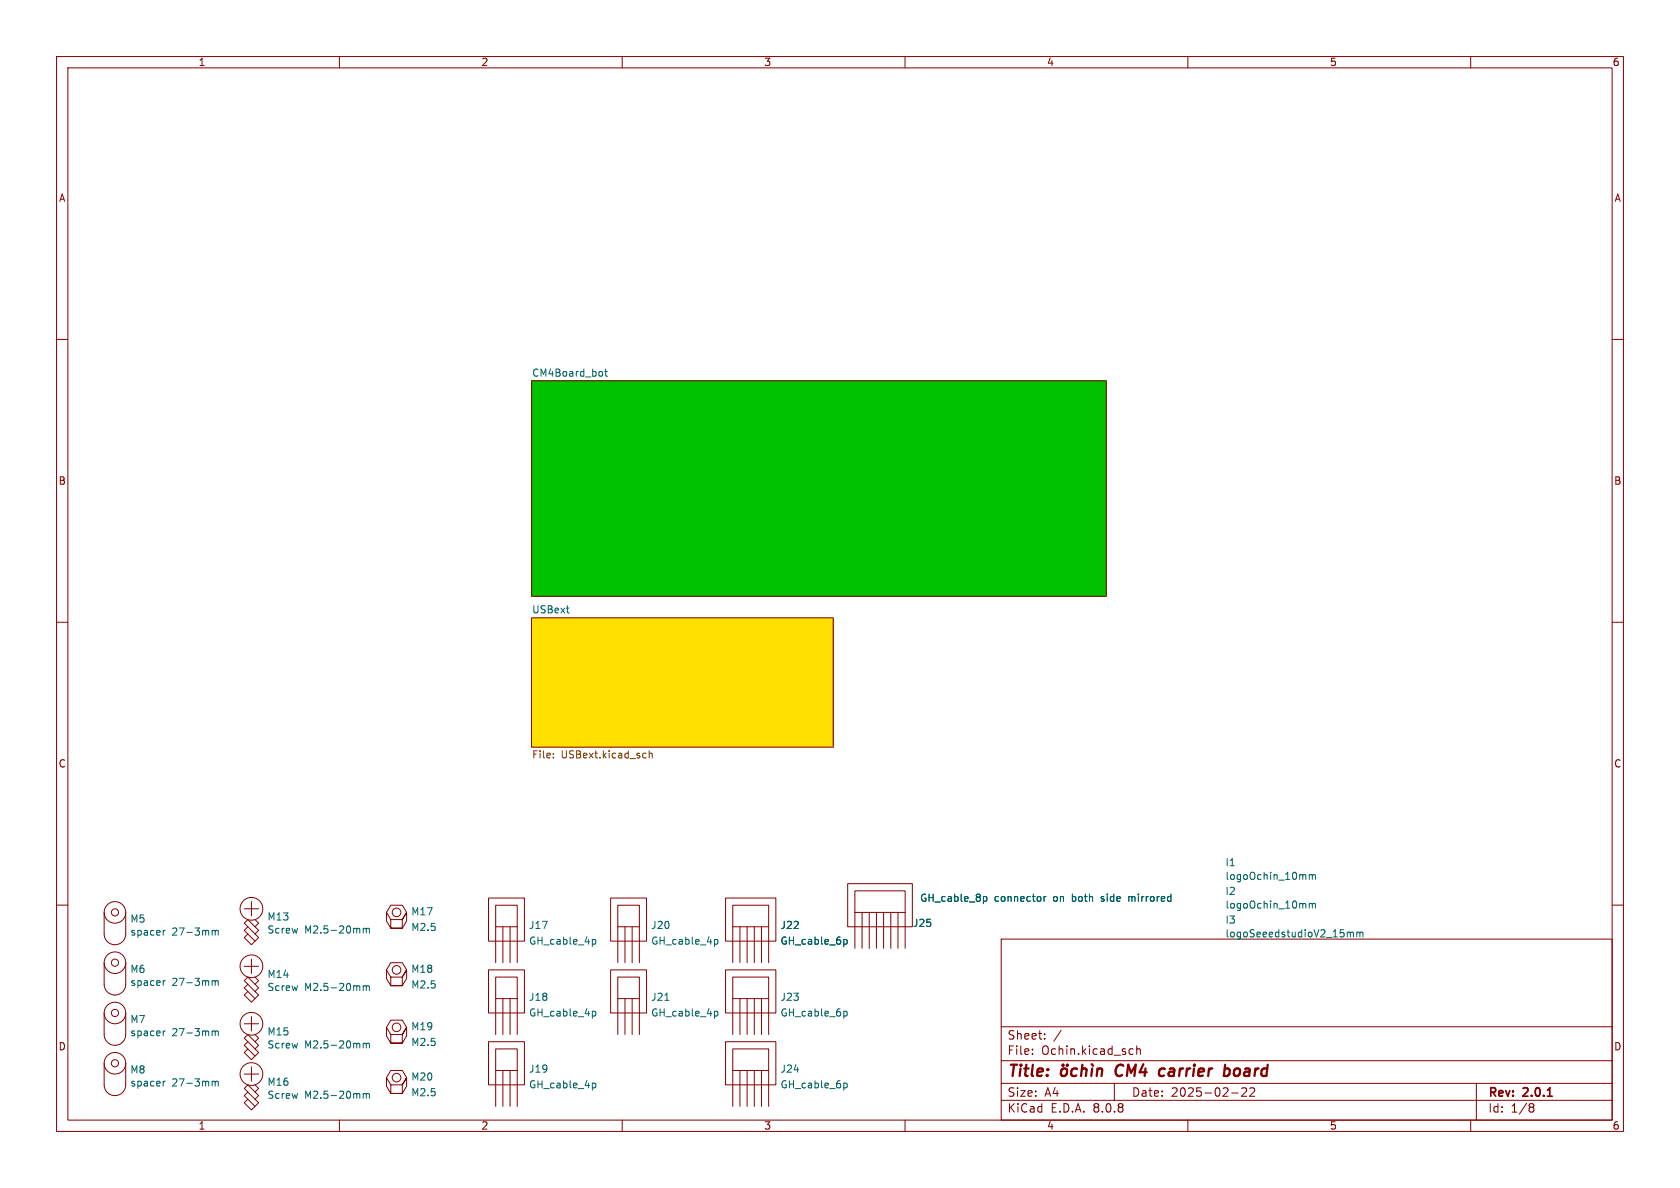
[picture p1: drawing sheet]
<svg xmlns="http://www.w3.org/2000/svg" width="297mm" height="210mm" viewBox="0 0 297 210" stroke-linecap="round" stroke-linejoin="round" font-family="sans-serif">
<g fill="none" stroke="#840000" stroke-width=".18">
<path d="M10 10h277v190h-277zM12 12h273v186h-273zM60 10v2M110 10v2M160 10v2M210 10v2M260 10v2M10 60h2M94 67.3h101.6v38.1h-101.6zM285 60h2M10 110h2M94 109.2h53.3v22.9h-53.3z"/>
<path d="M285 110h2M44.4 159.4v2.5M86.4 158.8h6.3v7.6h-6.3zM107.9 158.8h6.4v7.6h-6.4zM128.3 158.8h8.9v7.6h-8.9zM149.9 156.2h11.4v7.6h-11.4zM151.1 157.5h8.9v3.8h-8.9zM10 160h2M18.4 161.3v3.8a1.9 1.9 0 0 0 1.9 1.9 1.9 1.9 0 0 0 1.9-1.9v-3.8M18.4 170.2v3.8a1.9 1.9 0 0 0 1.9 1.9 1.9 1.9 0 0 0 1.9-1.9v-3.8M18.4 179.1v3.8a1.9 1.9 0 0 0 1.9 1.9 1.9 1.9 0 0 0 1.9-1.9v-3.8M43.2 160.7h2.5"/>
<path d="M43.2 170.8h2.5M43.8 165.1l1.3 1.3M43.8 175.3l1.3 1.2M43.8 163.8l1.3 1.3M43.8 174l1.3 1.3M44.4 169.5v2.6M44.4 179.7v2.5M45.1 162.6l.6 .6-.6 .6 .6 .7-.6 .6 .6 .6-1.3 1.3-1.2-1.3 .6-.6-.6-.6 .6-.7-.6-.6 .6-.6 1.3 1.2M45.1 172.7l.6 .7-.6 .6 .6 .6-.6 .7 .6 .6-1.3 1.3-1.2-1.3 .6-.6-.6-.7 .6-.6-.6-.6 .6-.7 1.3 1.3M68.3 171.5v1.5l.8 1.2h2l.8-1.2v-1.5l-.8 1.2v1.5h-2v-1.5l-.8-1.2 .8-1.3h2l.8 1.3-.8 1.2h-2M68.3 161.3v1.5l.8 1.3h2l.8-1.3v-1.5l-.8 1.3v1.5h-2v-1.5l-.8-1.3 .8-1.3h2l.8 1.3-.8 1.3h-2M86.4 171.5h6.3v7.6h-6.3z"/>
<path d="M87.6 172.7h3.8v3.8h-3.8zM87.6 160h3.8v3.8h-3.8zM87.6 163.8v6.4M87.6 176.5v6.4M88.9 163.8v6.4M88.9 176.5v6.4M90.2 163.8v6.4M90.2 176.5v6.4M91.4 163.8v6.4M91.4 176.5v6.4M107.9 171.5h6.4v7.6h-6.4zM109.2 160h3.8v3.8h-3.8z"/>
<path d="M109.2 172.7h3.8v3.8h-3.8zM109.2 163.8v6.4M109.2 176.5v6.4M110.5 163.8v6.4M110.5 176.5v6.4M111.8 163.8v6.4M111.8 176.5v6.4M113 163.8v6.4M113 176.5v6.4M128.3 171.5h8.9v7.6h-8.9zM129.5 160h6.4v3.8h-6.4zM129.5 172.7h6.4v3.8h-6.4z"/>
<path d="M129.5 163.8v6.4M129.5 176.5v6.4M130.8 163.8v6.4M130.8 176.5v6.4M132.1 163.8v6.4M132.1 176.5v6.4M133.3 163.8v6.4M133.3 176.5v6.4M134.6 163.8v6.4M134.6 176.5v6.4M135.9 163.8v6.4M135.9 176.5v6.4"/>
<path d="M151.1 161.3v6.3M152.4 161.3v6.3M153.7 161.3v6.3M154.9 161.3v6.3M156.2 161.3v6.3M157.5 161.3v6.3M158.7 161.3v6.3M160 161.3v6.3M177 166h108v32h-108zM285 160h2M18.4 188v3.8a1.9 1.9 0 0 0 1.9 1.9 1.9 1.9 0 0 0 1.9-1.9v-3.8M43.2 189.9h2.5"/>
<path d="M43.2 181h2.5M43.8 194.3l1.3 1.3M43.8 185.4l1.3 1.3M43.8 193l1.3 1.3M43.8 184.2l1.3 1.2M44.4 188.6v2.5M45.1 191.8l.6 .6-.6 .6 .6 .7-.6 .6 .6 .6-1.3 1.3-1.2-1.3 .6-.6-.6-.6 .6-.7-.6-.6 .6-.6 1.3 1.2M45.1 182.9l.6 .6-.6 .7 .6 .6-.6 .6 .6 .7-1.3 1.2-1.2-1.2 .6-.7-.6-.6 .6-.6-.6-.7 .6-.6 1.3 1.3M60 198v2M68.3 181.6v1.5l.8 1.3h2l.8-1.3v-1.5l-.8 1.3v1.5h-2v-1.5l-.8-1.3 .8-1.3h2l.8 1.3-.8 1.3h-2M68.3 190.5v1.5l.8 1.3h2l.8-1.3v-1.5l-.8 1.3v1.5h-2v-1.5l-.8-1.3 .8-1.3h2l.8 1.3-.8 1.3h-2M86.4 184.2h6.3v7.6h-6.3z"/>
<path d="M87.6 185.4h3.8v3.8h-3.8zM87.6 189.2v6.4M88.9 189.2v6.4M90.2 189.2v6.4M91.4 189.2v6.4M110 198v2M128.3 184.2h8.9v7.6h-8.9zM129.5 185.4h6.4v3.8h-6.4zM129.5 189.2v6.4M130.8 189.2v6.4M132.1 189.2v6.4M133.3 189.2v6.4"/>
<path d="M134.6 189.2v6.4M135.9 189.2v6.4M160 198v2M177 194.5h108M177 191.5h108M177 187.5h108M177 181.5h108M182.5 186.3v.1M182.5 185.5v.1M184.7 183.6v.1M184.7 182.8v.1M187.6 182.1l-1.3 2"/>
<path d="M197 191.5v3M199.9 185.4l.4 .1M200.3 186.3l-.4 .1M201 185.5l.2-.1 .3 .1 .1 .9M201 184.9v1.5M210 198v2M217.7 193.2h1.2M219.5 192.4l.6-.1 .2 .1 .1 .3-.9 1.1h.9M221 192.4l.5-.1 .2 .1 .1 .3-.9 1.1h.9M260 198v2M261 191.5v6.5M270.6 195.1l.4 .1 .2 .2-.3 .3"/>
<path d="M270.6 195.7h.3M270.9 195.7l.2 .2 .1 .4-.2 .2-.4 .1"/>
<circle cx="20.3" cy="179.1" r="1.9"/>
<circle cx="20.3" cy="170.2" r="1.9"/>
<circle cx="20.3" cy="161.3" r="1.9"/>
<circle cx="20.3" cy="179.1" r=".63"/>
<circle cx="20.3" cy="161.3" r=".63"/>
<circle cx="20.3" cy="170.2" r=".63"/>
<circle cx="44.4" cy="160.7" r="2.01"/>
<circle cx="44.4" cy="170.8" r="2.01"/>
<circle cx="70.1" cy="161.3" r=".76"/>
<circle cx="70.1" cy="171.4" r=".76"/>
<circle cx="20.3" cy="188" r="1.9"/>
<circle cx="20.3" cy="188" r=".63"/>
<circle cx="44.4" cy="189.9" r="2.01"/>
<circle cx="44.4" cy="181" r="2.01"/>
<circle cx="70.1" cy="181.6" r=".76"/>
<circle cx="70.1" cy="190.5" r=".76"/>
</g>
<path d="M273.6 193.8h.8" fill="none" stroke="#840000" stroke-width=".3"/>
<g fill="none" stroke="#840000" stroke-width=".4">
<path d="M187.7 189.1a.52 .52 0 0 1 .6-.2 .52 .52 0 0 1 .4 .4l-.1 .5a.55 .55 0 0 1-.5 .4 .55 .55 0 0 1-.6-.4zM187.9 188.2l.1 .1-.1 .1M187.9 188.2l-.1 .1 .1 .1M187.9 188.2v.2M188.7 188.2l-.1 .1 .1 .1M188.7 188.2l.1 .1-.1 .1M188.7 188.2v.2M190.4 189a.66 .66 0 0 0-1 .3l-.1 .5 .2 .3 .2 .1 .6-.1M191.3 189.1a.49 .49 0 0 1 .8 .1l-.1 1M191.4 188.2l-.3 2M193 188.1l.2 .3M193.1 188.9l-.2 1.3"/>
<path d="M194 189.1a.49 .49 0 0 1 .9 .1l-.2 1M194 188.9l-.1 1.3M197.5 188.5a1.27 1.27 0 0 0 0 1.6M205 190.1l.2 .1 .6-.1M205.9 189a.66 .66 0 0 0-1 .3M216.5 189l.2-.1 .6 .1 .1 .3-.1 .5a.66 .66 0 0 1-.9 .3M216.6 188.2l-.3 2"/>
</g>
<path d="M94 67.3h101.6v38.1h-101.6z" fill="#00c200" stroke="#00c200" stroke-width=".18"/>
<path d="M94 109.2h53.3v22.9h-53.3z" fill="#ffe000" stroke="#ffe000" stroke-width=".18"/>
<g fill="none" stroke="#006464" stroke-width=".18">
<path d="M106.4 65.7l.1 .2-.1 .6M106.9 65.7h.5M107.1 65.2v1.1l.3 .2M100.1 107.5h.5M100.5 108.3h.1M173.9 158.5h.3l.3 .2-.2 .6h-.4M184.6 158.5v.8M184.9 158.5l-.3 .2M199.6 158.5v.8M199.7 158.5l-.1 .1M231.5 154.6v.9M231.5 159.7v.8"/>
<path d="M231.5 159.8l.3-.1 .2 .2M231.5 154.7l.3-.1 .2 .2M232 159.9l.2-.2 .3 .1 .1 .7M232 154.8v.7M232 159.9v.6M232 154.8l.2-.2 .3 .1 .1 .8M29.2 164.5l-.3 .2M29.2 173.4l-.3 .2M37.5 164.6l.4-.1 .1 .1M37.5 164.5v.8M37.5 173.4v.8M37.5 173.5l.4-.1 .1 .1"/>
<path d="M38 164.6l.2-.1h.3l.1 .8M38 164.6v.7M38 173.5v.7M38 173.5l.2-.1h.3l.1 .8M64.2 164.1v.8M64.2 174.3v.8M64.2 164.2l.4-.1 .2 .2M64.2 174.4l.4-.1 .2 .1M64.8 164.3l.1-.2 .3 .1 .1 .7M64.8 164.3v.6M64.8 174.4v.7M64.8 174.4l.1-.1h.3l.1 .8"/>
<path d="M104.7 166.1h.4l.2 .2-.1 .6h-.5M104.7 178.8h.4l.2 .2-.1 .6h-.5M117.5 176.8h.8M126.3 166.1h.4l.2 .2-.1 .6h-.5M126.3 178.8h.4l.2 .2-.1 .6h-.5M149.2 166.1h.3l.3 .2-.1 .6h-.5M149.2 178.8h.3l.3 .2-.1 .6h-.5M238.2 164.8h.3l.2 .2M238.7 165l.2-.2h.3l.1 .8M238.7 165v.6M239.9 164.9l.3-.1 .2 .2M239.9 164.8v.8"/>
<path d="M240.4 165l.2-.2h.3l.1 .8M240.4 165v.6M29.2 191.1l-.3 .3M29.2 182.2l-.3 .3M37.5 182.2v.9M37.5 191.1v.9M37.5 191.3l.4-.2 .1 .2M37.5 182.4l.4-.2 .1 .2M38 182.4v.7M38 191.3v.7M38 182.4l.2-.2 .3 .1 .1 .8M38 191.3l.2-.2 .3 .1 .1 .8"/>
<path d="M64.2 184.4v.9M64.2 193.3v.9M64.2 193.4l.4-.1 .2 .2M64.2 184.5l.4-.1 .2 .2M64.8 184.6v.7M64.8 193.5v.7M64.8 184.6l.1-.2 .3 .1 .1 .8M64.8 193.5l.1-.2 .3 .1 .1 .8M104.7 191.5h.4l.2 .2-.1 .6h-.5M149.2 191.5h.3l.3 .2-.1 .6h-.5"/>
</g>
<path d="M97.8 133.9v.1M97.8 133.2v.1M113.9 133.1l.3 .1M114.2 133.9l-.3 .1M114.8 133.3l.1-.2 .3 .1 .1 .8M114.8 132.7v1.3" fill="none" stroke="#725600" stroke-width=".18"/>
<g font-size="2.8" fill="#840000">
<text x="178" y="190.9">Title:</text>
<text x="198.1" y="190.9">CM4</text>
<text x="206.6" y="190.9">carrier</text>
<text x="218.8" y="190.9">board</text>
</g>
<g font-size="2.1" fill="#840000">
<text x="178" y="184">Sheet:</text>
<text x="178" y="186.7">File:</text>
<text x="184.1" y="186.7">Ochin.kicad_sch</text>
<text x="178" y="196.9">KiCad</text>
<text x="178" y="194.1">Size:</text>
<text x="184.7" y="194.1">A4</text>
<text x="185.7" y="196.9">E.D.A.</text>
<text x="193.3" y="196.9">8.0.8</text>
<text x="200" y="194.1">Date:</text>
<text x="207" y="194.1">2025-02-22</text>
<text x="263" y="194.3">Rev:</text>
<text x="263" y="196.9">Id:</text>
<text x="267.1" y="196.9">1/8</text>
<text x="269.4" y="194.3">2.0.1</text>
</g>
<g font-size="1.8" fill="#840000">
<text x="35" y="11.9">1</text>
<text x="85" y="11.9">2</text>
<text x="135" y="11.9">3</text>
<text x="185" y="11.9">4</text>
<text x="235" y="11.9">5</text>
<text x="285" y="11.9">6</text>
<text x="10.3" y="35.9">A</text>
<text x="285.3" y="35.9">A</text>
<text x="10.3" y="85.9">B</text>
<text x="285.3" y="85.9">B</text>
<text x="10.3" y="135.9">C</text>
<text x="285.3" y="135.9">C</text>
<text x="10.3" y="185.9">D</text>
<text x="285.3" y="185.9">D</text>
<text x="35" y="199.9">1</text>
<text x="85" y="199.9">2</text>
<text x="135" y="199.9">3</text>
<text x="185" y="199.9">4</text>
<text x="235" y="199.9">5</text>
<text x="285" y="199.9">6</text>
</g>
<g font-size="1.8" fill="#006464">
<text x="94" y="66.7">CM4Board_bot</text>
<text x="94" y="108.5">USBext</text>
<text x="216.5" y="153.3">I1</text>
<text x="216.5" y="155.7">logoOchin_10mm</text>
<text x="162.6" y="159.6">GH_cable_8p</text>
<text x="175.8" y="159.6">connector</text>
<text x="186.3" y="159.6">on</text>
<text x="189.8" y="159.6">both</text>
<text x="195.1" y="159.6">side</text>
<text x="200.2" y="159.6">mirrored</text>
<text x="216.5" y="158.4">I2</text>
<text x="216.5" y="160.8">logoOchin_10mm</text>
<text x="22.9" y="163.3">M5</text>
<text x="22.9" y="165.6">spacer</text>
<text x="30.4" y="165.6">27-3mm</text>
<text x="47.2" y="162.9">M13</text>
<text x="47.2" y="165.2">Screw</text>
<text x="53.9" y="165.2">M2.5-20mm</text>
<text x="72.6" y="162">M17</text>
<text x="72.6" y="164.8">M2.5</text>
<text x="93.4" y="164.4">J17</text>
<text x="93.4" y="167.2">GH_cable_4p</text>
<text x="115" y="164.4">J20</text>
<text x="115" y="167.2">GH_cable_4p</text>
<text x="137.9" y="164.4">J22</text>
<text x="137.9" y="167.2">GH_cable_6p</text>
<text x="161.3" y="164.1">J25</text>
<text x="216.5" y="163.5">I3</text>
<text x="216.5" y="165.9">logoSeeedstudioV2_15mm</text>
<text x="22.9" y="172.2">M6</text>
<text x="47.2" y="173.1">M14</text>
<text x="72.6" y="172.2">M18</text>
<text x="22.9" y="174.5">spacer</text>
<text x="30.4" y="174.5">27-3mm</text>
<text x="47.2" y="175.4">Screw</text>
<text x="53.9" y="175.4">M2.5-20mm</text>
<text x="72.6" y="174.9">M2.5</text>
<text x="93.4" y="177.1">J18</text>
<text x="93.4" y="179.9">GH_cable_4p</text>
<text x="115" y="177.1">J21</text>
<text x="115" y="179.9">GH_cable_4p</text>
<text x="137.9" y="177.1">J23</text>
<text x="137.9" y="179.9">GH_cable_6p</text>
<text x="22.9" y="181.1">M7</text>
<text x="22.9" y="183.4">spacer</text>
<text x="30.4" y="183.4">27-3mm</text>
<text x="47.2" y="183.2">M15</text>
<text x="47.2" y="185.5">Screw</text>
<text x="53.9" y="185.5">M2.5-20mm</text>
<text x="72.6" y="182.3">M19</text>
<text x="72.6" y="185.1">M2.5</text>
<text x="22.9" y="190">M8</text>
<text x="72.6" y="191.2">M20</text>
<text x="93.4" y="189.8">J19</text>
<text x="137.9" y="189.8">J24</text>
<text x="22.9" y="192.3">spacer</text>
<text x="30.4" y="192.3">27-3mm</text>
<text x="47.2" y="192.1">M16</text>
<text x="47.2" y="194.4">Screw</text>
<text x="53.9" y="194.4">M2.5-20mm</text>
<text x="72.6" y="194">M2.5</text>
<text x="93.4" y="192.6">GH_cable_4p</text>
<text x="137.9" y="192.6">GH_cable_6p</text>
</g>
<g font-size="1.8" fill="#725600">
<text x="94" y="134.4">File:</text>
<text x="99.2" y="134.4">USBext.kicad_sch</text>
</g>
</svg>
